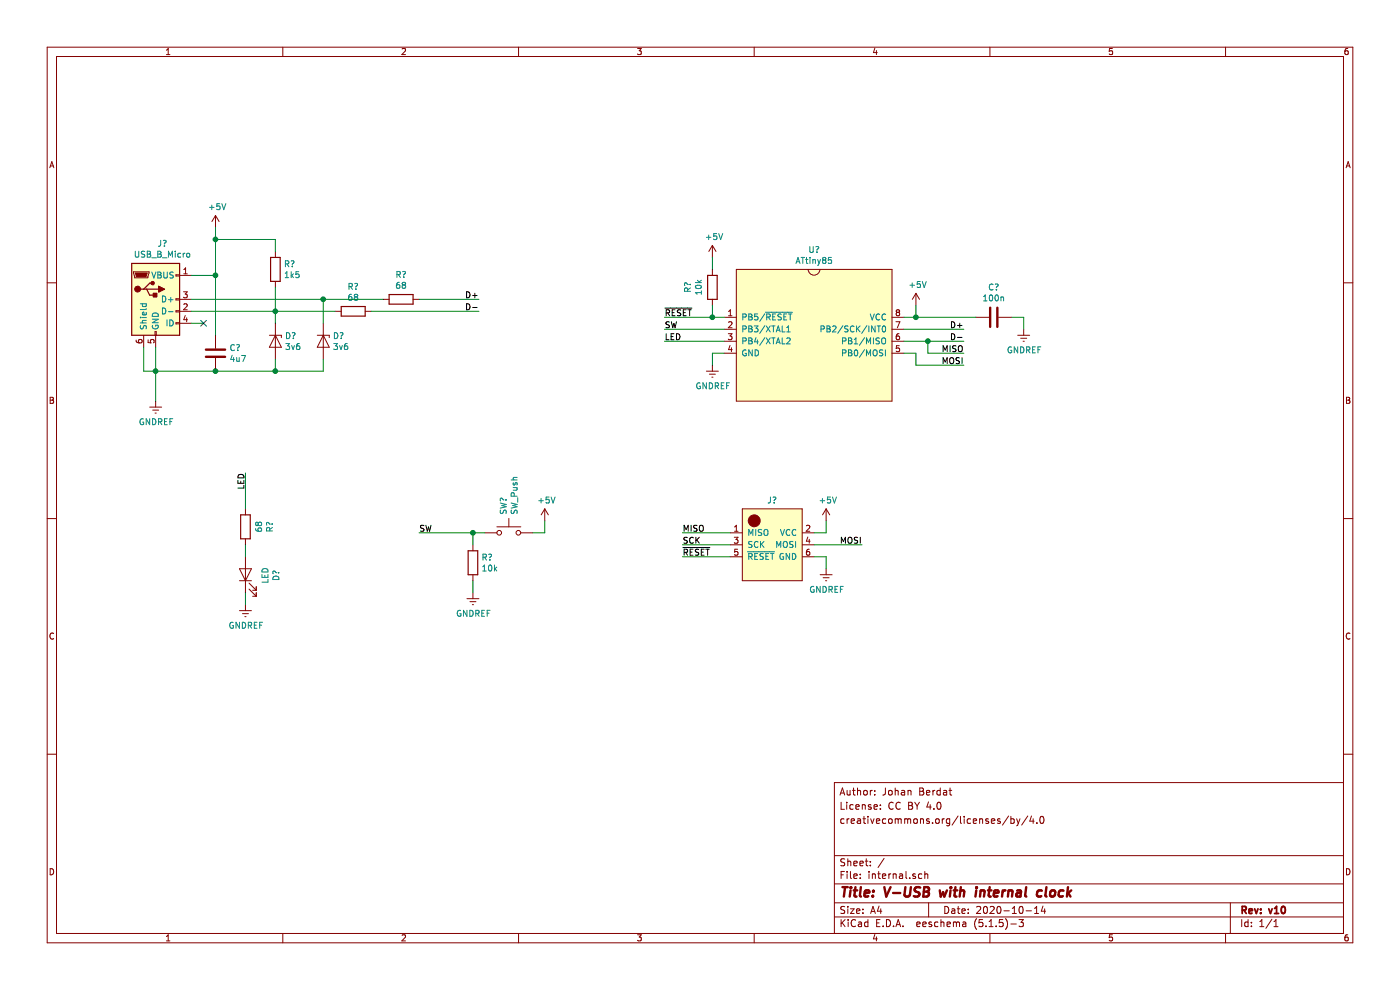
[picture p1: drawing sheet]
EESchema Schematic File Version 4
EELAYER 30 0
EELAYER END
$Descr A4 11693 8268
encoding utf-8
Sheet 1 1
Title "V-USB with internal clock"
Date "2020-10-14"
Rev "v10"
Comp ""
Comment1 ""
Comment2 "creativecommons.org/licenses/by/4.0"
Comment3 "License: CC BY 4.0"
Comment4 "Author: Johan Berdat"
$EndDescr
$Comp
L Device:C C?
U 1 1
P 1800 2950
F 0 "C?" H 1915 2996 50  0000 L CNN
F 1 "4u7" H 1915 2905 50  0000 L CNN
F 2 "" H 1838 2800 50  0001 C CNN
F 3 "~" H 1800 2950 50  0001 C CNN
	1    1800 2950
	1    0    0    -1  
$EndComp
$Comp
L Device:R R?
U 1 1
P 2300 2250
F 0 "R?" H 2370 2296 50  0000 L CNN
F 1 "1k5" H 2370 2205 50  0000 L CNN
F 2 "" V 2230 2250 50  0001 C CNN
F 3 "~" H 2300 2250 50  0001 C CNN
	1    2300 2250
	1    0    0    -1  
$EndComp
$Comp
L Device:D_Zener D?
U 1 1
P 2700 2850
F 0 "D?" V 2654 2929 50  0000 L CNN
F 1 "3v6" V 2745 2929 50  0000 L CNN
F 2 "" H 2700 2850 50  0001 C CNN
F 3 "~" H 2700 2850 50  0001 C CNN
	1    2700 2850
	0    1    1    0   
$EndComp
$Comp
L Connector:USB_B_Micro J?
U 1 1
P 1300 2500
F 0 "J?" H 1357 2967 50  0000 C CNN
F 1 "USB_B_Micro" H 1357 2876 50  0000 C CNN
F 2 "" H 1450 2450 50  0001 C CNN
F 3 "~" H 1450 2450 50  0001 C CNN
	1    1300 2500
	1    0    0    -1  
$EndComp
$Comp
L Device:LED D?
U 1 1
P 2050 4800
F 0 "D?" H 2043 4545 50  0000 C CNN
F 1 "LED" H 2043 4636 50  0000 C CNN
F 2 "" H 2050 4800 50  0001 C CNN
F 3 "~" H 2050 4800 50  0001 C CNN
	1    2050 4800
	0    -1   -1   0   
$EndComp
$Comp
L Switch:SW_Push SW?
U 1 1
P 4250 4450
F 0 "SW?" V 4204 4598 50  0000 L CNN
F 1 "SW_Push" V 4295 4598 50  0000 L CNN
F 2 "" H 4250 4650 50  0001 C CNN
F 3 "~" H 4250 4650 50  0001 C CNN
	1    4250 4450
	1    0    0    -1  
$EndComp
$Comp
L Device:R R?
U 1 1
P 3350 2500
F 0 "R?" V 3143 2500 50  0000 C CNN
F 1 "68" V 3234 2500 50  0000 C CNN
F 2 "" V 3280 2500 50  0001 C CNN
F 3 "~" H 3350 2500 50  0001 C CNN
	1    3350 2500
	0    1    1    0   
$EndComp
$Comp
L Device:R R?
U 1 1
P 2950 2600
F 0 "R?" V 2743 2600 50  0000 C CNN
F 1 "68" V 2834 2600 50  0000 C CNN
F 2 "" V 2880 2600 50  0001 C CNN
F 3 "~" H 2950 2600 50  0001 C CNN
	1    2950 2600
	0    1    1    0   
$EndComp
$Comp
L Device:D_Zener D?
U 1 1
P 2300 2850
F 0 "D?" V 2254 2929 50  0000 L CNN
F 1 "3v6" V 2345 2929 50  0000 L CNN
F 2 "" H 2300 2850 50  0001 C CNN
F 3 "~" H 2300 2850 50  0001 C CNN
	1    2300 2850
	0    1    1    0   
$EndComp
$Comp
L Device:R R?
U 1 1
P 3950 4700
F 0 "R?" H 4020 4746 50  0000 L CNN
F 1 "10k" H 4020 4655 50  0000 L CNN
F 2 "" V 3880 4700 50  0001 C CNN
F 3 "~" H 3950 4700 50  0001 C CNN
	1    3950 4700
	1    0    0    -1  
$EndComp
NoConn ~ 1700 2700
Wire Wire Line
	1600 2700 1700 2700
$Comp
L shared:JTAG J?
U 1 1
P 6450 4550
F 0 "J?" H 6450 4923 50  0000 C CNN
F 1 "JTAG" H 6450 4800 50  0001 C CNN
F 2 "" H 6450 4000 50  0001 C CNN
F 3 "" H 6450 4000 50  0001 C CNN
	1    6450 4550
	1    0    0    -1  
$EndComp
$Comp
L Device:C C?
U 1 1
P 8300 2650
F 0 "C?" V 8048 2650 50  0000 C CNN
F 1 "100n" V 8139 2650 50  0000 C CNN
F 2 "" H 8338 2500 50  0001 C CNN
F 3 "~" H 8300 2650 50  0001 C CNN
	1    8300 2650
	0    1    1    0   
$EndComp
$Comp
L power:GNDREF #PWR?
U 1 1
P 1300 3350
F 0 "#PWR?" H 1300 3100 50  0001 C CNN
F 1 "GNDREF" H 1305 3177 50  0000 C CNN
F 2 "" H 1300 3350 50  0001 C CNN
F 3 "" H 1300 3350 50  0001 C CNN
	1    1300 3350
	1    0    0    -1  
$EndComp
$Comp
L power:+5V #PWR?
U 1 1
P 1800 1900
F 0 "#PWR?" H 1800 1750 50  0001 C CNN
F 1 "+5V" H 1815 2073 50  0000 C CNN
F 2 "" H 1800 1900 50  0001 C CNN
F 3 "" H 1800 1900 50  0001 C CNN
	1    1800 1900
	1    0    0    -1  
$EndComp
Wire Wire Line
	1600 2300 1800 2300
Wire Wire Line
	1800 2300 1800 2800
Connection ~ 1800 2300
Wire Wire Line
	1800 3100 1300 3100
Wire Wire Line
	1200 2900 1200 3100
Wire Wire Line
	1300 2900 1300 3100
Connection ~ 1300 3100
Wire Wire Line
	1300 3100 1200 3100
Wire Wire Line
	1300 3100 1300 3350
Wire Wire Line
	1800 1900 1800 2000
Wire Wire Line
	2300 2100 2300 2000
Wire Wire Line
	2300 2000 1800 2000
Connection ~ 1800 2000
Wire Wire Line
	1800 2000 1800 2300
Wire Wire Line
	1800 3100 2300 3100
Wire Wire Line
	2300 3100 2300 3000
Connection ~ 1800 3100
Wire Wire Line
	2300 3100 2700 3100
Wire Wire Line
	2700 3100 2700 3000
Connection ~ 2300 3100
Text Label 4000 2500 2    50   ~ 0
D+
Text Label 4000 2600 2    50   ~ 0
D-
Wire Wire Line
	1600 2600 2300 2600
Wire Wire Line
	4000 2500 3500 2500
Wire Wire Line
	1600 2500 2700 2500
Wire Wire Line
	3100 2600 4000 2600
Wire Wire Line
	2300 2400 2300 2600
Connection ~ 2300 2600
Wire Wire Line
	2300 2600 2800 2600
Wire Wire Line
	2300 2600 2300 2700
Wire Wire Line
	2700 2700 2700 2500
Connection ~ 2700 2500
Wire Wire Line
	2700 2500 3200 2500
$Comp
L power:+5V #PWR?
U 1 1
P 4550 4350
F 0 "#PWR?" H 4550 4200 50  0001 C CNN
F 1 "+5V" H 4565 4523 50  0000 C CNN
F 2 "" H 4550 4350 50  0001 C CNN
F 3 "" H 4550 4350 50  0001 C CNN
	1    4550 4350
	1    0    0    -1  
$EndComp
$Comp
L Device:R R?
U 1 1
P 2050 4400
F 0 "R?" V 1843 4400 50  0000 C CNN
F 1 "68" V 1934 4400 50  0000 C CNN
F 2 "" V 1980 4400 50  0001 C CNN
F 3 "~" H 2050 4400 50  0001 C CNN
	1    2050 4400
	-1   0    0    1   
$EndComp
Wire Wire Line
	2050 3950 2050 4250
Wire Wire Line
	2050 4550 2050 4650
Wire Wire Line
	2050 4950 2050 5050
$Comp
L power:GNDREF #PWR?
U 1 1
P 2050 5050
F 0 "#PWR?" H 2050 4800 50  0001 C CNN
F 1 "GNDREF" H 2055 4877 50  0000 C CNN
F 2 "" H 2050 5050 50  0001 C CNN
F 3 "" H 2050 5050 50  0001 C CNN
	1    2050 5050
	1    0    0    -1  
$EndComp
Text Label 2050 3950 3    50   ~ 0
LED
$Comp
L power:GNDREF #PWR?
U 1 1
P 3950 4950
F 0 "#PWR?" H 3950 4700 50  0001 C CNN
F 1 "GNDREF" H 3955 4777 50  0000 C CNN
F 2 "" H 3950 4950 50  0001 C CNN
F 3 "" H 3950 4950 50  0001 C CNN
	1    3950 4950
	1    0    0    -1  
$EndComp
Wire Wire Line
	3950 4950 3950 4850
Wire Wire Line
	4050 4450 3950 4450
Wire Wire Line
	3950 4450 3950 4550
Wire Wire Line
	4450 4450 4550 4450
Wire Wire Line
	4550 4450 4550 4350
Wire Wire Line
	3950 4450 3500 4450
Connection ~ 3950 4450
Text Label 3500 4450 0    50   ~ 0
SW
Wire Wire Line
	6800 4550 7200 4550
Wire Wire Line
	6100 4650 5700 4650
Wire Wire Line
	6100 4550 5700 4550
Wire Wire Line
	6100 4450 5700 4450
Wire Wire Line
	6800 4650 6900 4650
Wire Wire Line
	6900 4650 6900 4750
Wire Wire Line
	6800 4450 6900 4450
Wire Wire Line
	6900 4450 6900 4350
$Comp
L power:+5V #PWR?
U 1 1
P 6900 4350
F 0 "#PWR?" H 6900 4200 50  0001 C CNN
F 1 "+5V" H 6915 4523 50  0000 C CNN
F 2 "" H 6900 4350 50  0001 C CNN
F 3 "" H 6900 4350 50  0001 C CNN
	1    6900 4350
	1    0    0    -1  
$EndComp
$Comp
L power:GNDREF #PWR?
U 1 1
P 6900 4750
F 0 "#PWR?" H 6900 4500 50  0001 C CNN
F 1 "GNDREF" H 6905 4577 50  0000 C CNN
F 2 "" H 6900 4750 50  0001 C CNN
F 3 "" H 6900 4750 50  0001 C CNN
	1    6900 4750
	1    0    0    -1  
$EndComp
Text Label 5700 4450 0    50   ~ 0
MISO
Text Label 5700 4550 0    50   ~ 0
SCK
Text Label 5700 4650 0    50   ~ 0
~RESET~
Text Label 7200 4550 2    50   ~ 0
MOSI
Text Label 5550 2650 0    50   ~ 0
~RESET~
$Comp
L Device:R R?
U 1 1
P 5950 2400
F 0 "R?" V 5743 2400 50  0000 C CNN
F 1 "10k" V 5834 2400 50  0000 C CNN
F 2 "" V 5880 2400 50  0001 C CNN
F 3 "~" H 5950 2400 50  0001 C CNN
	1    5950 2400
	1    0    0    -1  
$EndComp
$Comp
L power:GNDREF #PWR?
U 1 1
P 5950 3050
F 0 "#PWR?" H 5950 2800 50  0001 C CNN
F 1 "GNDREF" H 5955 2877 50  0000 C CNN
F 2 "" H 5950 3050 50  0001 C CNN
F 3 "" H 5950 3050 50  0001 C CNN
	1    5950 3050
	1    0    0    -1  
$EndComp
Wire Wire Line
	7550 2750 8050 2750
$Comp
L power:+5V #PWR?
U 1 1
P 5950 2150
F 0 "#PWR?" H 5950 2000 50  0001 C CNN
F 1 "+5V" H 5965 2323 50  0000 C CNN
F 2 "" H 5950 2150 50  0001 C CNN
F 3 "" H 5950 2150 50  0001 C CNN
	1    5950 2150
	1    0    0    -1  
$EndComp
Text Label 5550 2750 0    50   ~ 0
SW
Wire Wire Line
	6050 2750 5550 2750
$Comp
L shared:ATtiny85 U?
U 1 1
P 6800 2800
F 0 "U?" H 6800 3515 50  0000 C CNN
F 1 "ATtiny85" H 6800 3424 50  0000 C CNN
F 2 "" H 6450 2500 50  0001 C CNN
F 3 "" H 6450 2500 50  0001 C CNN
	1    6800 2800
	1    0    0    -1  
$EndComp
Wire Wire Line
	6050 2650 5950 2650
Wire Wire Line
	5950 2550 5950 2650
Connection ~ 5950 2650
Wire Wire Line
	5950 2650 5550 2650
Wire Wire Line
	5950 2150 5950 2250
Wire Wire Line
	6050 2850 5550 2850
Text Label 5550 2850 0    50   ~ 0
LED
Wire Wire Line
	6050 2950 5950 2950
Wire Wire Line
	5950 2950 5950 3050
Text Label 8050 3050 2    50   ~ 0
MOSI
Text Label 8050 2950 2    50   ~ 0
MISO
Text Label 8050 2850 2    50   ~ 0
D-
Text Label 8050 2750 2    50   ~ 0
D+
Wire Wire Line
	7550 2950 7650 2950
Wire Wire Line
	7650 2950 7650 3050
Wire Wire Line
	7650 3050 8050 3050
Wire Wire Line
	7550 2850 7750 2850
Wire Wire Line
	7750 2850 7750 2950
Wire Wire Line
	7750 2950 8050 2950
Wire Wire Line
	7750 2850 8050 2850
Connection ~ 7750 2850
$Comp
L power:GNDREF #PWR?
U 1 1
P 8550 2750
F 0 "#PWR?" H 8550 2500 50  0001 C CNN
F 1 "GNDREF" H 8555 2577 50  0000 C CNN
F 2 "" H 8550 2750 50  0001 C CNN
F 3 "" H 8550 2750 50  0001 C CNN
	1    8550 2750
	1    0    0    -1  
$EndComp
Wire Wire Line
	7550 2650 7650 2650
Wire Wire Line
	8450 2650 8550 2650
Wire Wire Line
	8550 2650 8550 2750
Wire Wire Line
	7650 2650 7650 2550
Connection ~ 7650 2650
Wire Wire Line
	7650 2650 8150 2650
$Comp
L power:+5V #PWR?
U 1 1
P 7650 2550
F 0 "#PWR?" H 7650 2400 50  0001 C CNN
F 1 "+5V" H 7665 2723 50  0000 C CNN
F 2 "" H 7650 2550 50  0001 C CNN
F 3 "" H 7650 2550 50  0001 C CNN
	1    7650 2550
	1    0    0    -1  
$EndComp
$EndSCHEMATC
